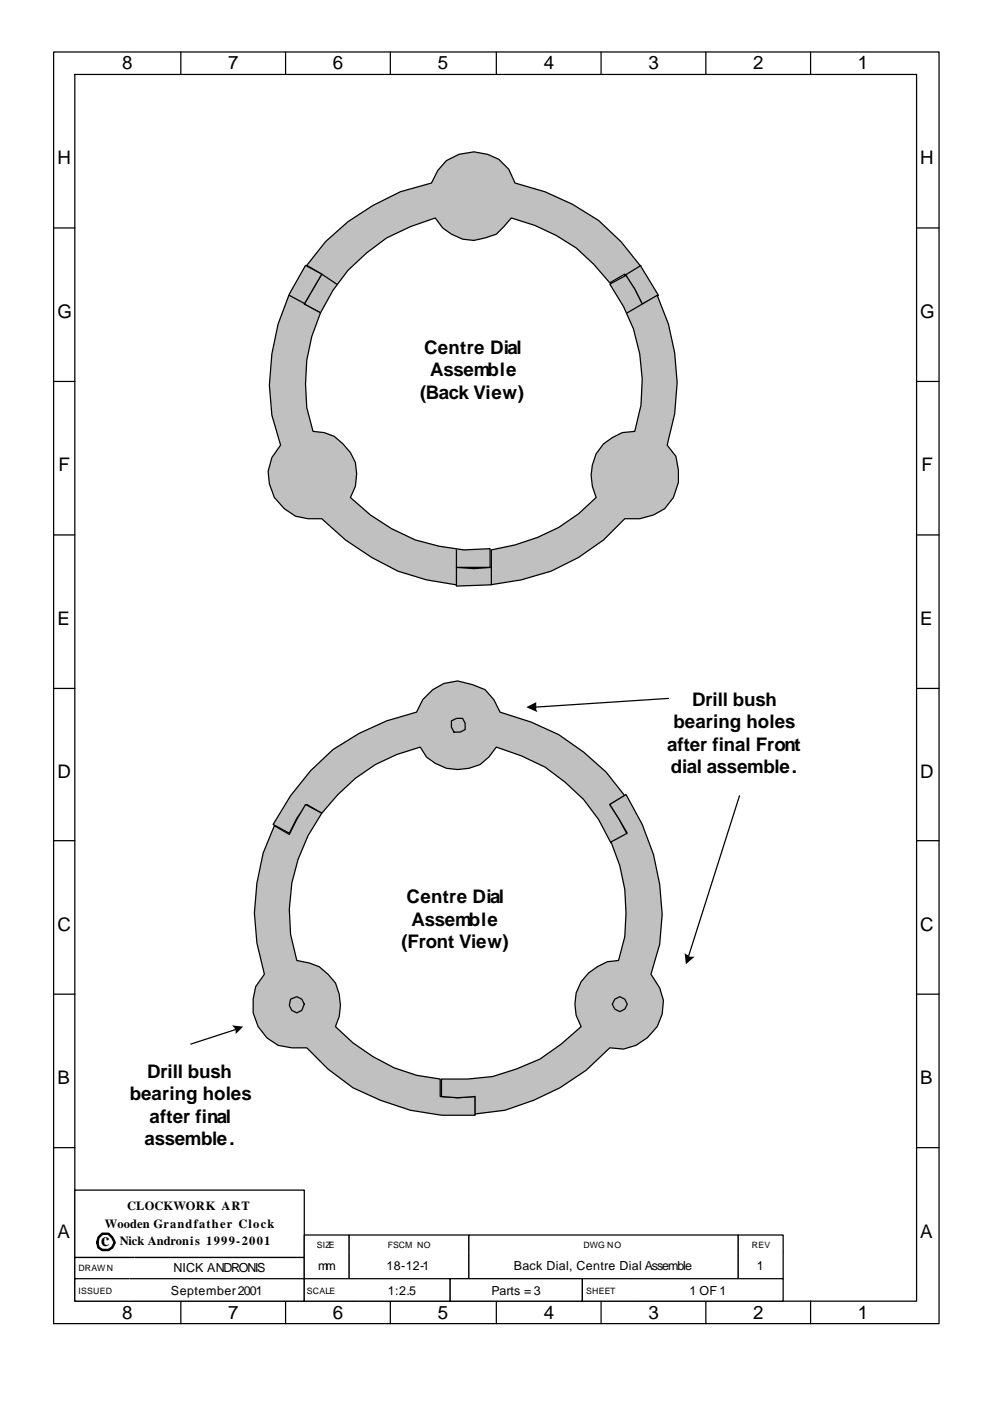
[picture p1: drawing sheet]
<svg xmlns="http://www.w3.org/2000/svg" width="210mm" height="297mm" viewBox="0 0 210 297" stroke-linecap="round" stroke-linejoin="round" font-family="sans-serif">
<g fill="none" stroke="#000" stroke-width=".26">
<path d="M11.4 11h187.8v269.6h-187.8zM15.9 15.8h178.6v260.1h-178.6zM38.4 11v4.8M60.6 11v4.8M82.8 11v4.8M105.3 11v4.8M127.5 11v4.8M149.8 11v4.8M172 11v4.8M11.4 48.3h4.5M194.5 48.3h4.7M11.4 80.9h4.5"/>
<path d="M194.5 80.9h4.7M11.4 113.4h4.5M194.5 113.4h4.7M11.4 146h4.5M194.5 146h4.7M11.4 178.2h4.5M194.5 178.2h4.7M11.4 210.8h4.5M194.5 210.8h4.7M11.4 243.3h4.5M194.5 243.3h4.7M38.4 275.9v4.7"/>
<path d="M60.6 275.9v4.7M82.8 275.9v4.7M105.3 275.9v4.7M127.5 275.9v4.7M149.8 275.9v4.7M172 275.9v4.7"/>
</g>
<path d="M69.1 51.2l4.7-4.2 5.3-3.4 5.8-2.9 6.6-1.9a9 9 0 0 1 12-6.1l2.3 1.1 2.1 2.1 1.4 2.9 6.3 1.9 5.8 2.6 5.6 3.4 4.8 4.5 4.2 5.3 3.7 6.1-3.4 1.9-1.6-3.2-2.1-3.2-3.2 1.9-3.5-4-3.7-3.4-4.2-2.7-4.5-2.1-5-1.6-3.2 3.5-2.4 .7a8.6 8.6 0 0 1-9-2.1l-1.6-2.1-5.3 1.9-5 2.3-4.2 3.2-4 3.7-3.2 4.3-2.6 4.7-3.4-1.8 3.7-6.4-3.2-1.8z" fill-rule="evenodd" fill="#c0c0c0" stroke="#000" stroke-width=".26"/>
<path d="M68.3 58.1l3.1 2.1M136 56.3l-3.4 2.1" fill="none" stroke="#000" stroke-width=".26"/>
<path d="M129.4 60.2l3.4-1.8 1.9 2.9 1.6 3.2 3.1-1.9a43.3 43.3 0 0 1 2.2 31.8l1.8 2.3 .5 3v2.6l-1 3.2-1.9 2.4-2.4 1.3-2.9 .8h-3.1a40 40 0 0 1-22 12.9l-6.6 1.1-7.2 .3v-4l3.7 .3 3.7-.3v-3.7a39.2 39.2 0 0 0 18.6-7.7l3.7-3.4a10.2 10.2 0 0 1 1.6-11.4l1.8-1.3 2.1-1.1 2.7-.2a35 35 0 0 0-5.3-31.3z" fill-rule="evenodd" fill="#c0c0c0" stroke="#000" stroke-width=".26"/>
<path d="M136.3 64.5l-3.2 1.8M104.2 120.3v3.7" fill="none" stroke="#000" stroke-width=".26"/>
<path d="M64.8 56.3l3.5 1.8-3.7 6.4 3.4 1.8a36.5 36.5 0 0 0-2.9 20.1l1.3 5.1 2.4 .2 2.1 .8 1.9 1.6 1.5 1.9 1.1 2.1 .3 2.4-.3 2.6-1.1 2.4a37.3 37.3 0 0 0 24.1 11.1l5.6-.3v4h-7.2v3.7l-6.3-1.1-6.1-1.8-5.6-2.9-5.5-3.7-5-4.5h-2.9l-2.7-.6a9.5 9.5 0 0 1-5-12.4l1.8-2.6-1.8-6.4a45.8 45.8 0 0 1 7.1-31.7z" fill-rule="evenodd" fill="#c0c0c0" stroke="#000" stroke-width=".26"/>
<path d="M61.4 62.6l3.4 1.9M96.8 116.6v3.7" fill="none" stroke="#000" stroke-width=".26"/>
<path d="M65.9 163.4l4.7-4.5 5.6-3.4 5.8-2.7 6.4-1.8a9.6 9.6 0 0 1 8.7-6.6l3.2 .8 2.6 1 1.9 2.1 1.3 2.7 6.6 2.1 5.8 2.7 5.3 3.7 4.8 4.2 4 5-3.2 1.9 1.8 2.9 1.9 3.4-3.5 1.9-2.6-5.1-3.2-4.2-3.9-3.7-4.3-3.2-5-2.4-5.3-1.8-1.6 2.1-1.8 1.6a10.2 10.2 0 0 1-11.4-1.6l-1.3-2.1a33.7 33.7 0 0 0-17.5 10.1l-3.4 3.9-3.2-1.8-2.1 2.9-1.6 3.2-3.5-1.9 3.7-6.1z" fill-rule="evenodd" fill="#c0c0c0" stroke="#000" stroke-width=".26"/>
<path d="M95.8 152.8l1-.5h1.4l.5 1.1v1.3l-1.1 .5h-1.3l-.5-1z" fill="none" stroke="#000" stroke-width=".26"/>
<path d="M58.2 175.1l3.2 1.8 1.6-3.2 1.8-3.1 3.5 1.8a35 35 0 0 0-5.3 31.2l2.6 .6 2.1 .8 1.9 1.6 1.6 1.8a10.7 10.7 0 0 1 0 9.3 37.6 37.6 0 0 0 17.2 10.3l5 .8v3.7l3.7 .2 3.7-.2v3.9h-7.1l-6.7-1-6.3-2.1-5.8-2.7-5.3-3.9-4.5-4.5h-3.2l-2.9-.6a9.3 9.3 0 0 1-5.3-9.8l.5-2.6 1.9-2.6a41.9 41.9 0 0 1 2.1-31.5z" fill-rule="evenodd" fill="#c0c0c0" stroke="#000" stroke-width=".26"/>
<path d="M61.6 211.8l1.4-.5 1 .5 .6 1.1-.6 1.3-1 .6-1.1-.6-.5-1z" fill="none" stroke="#000" stroke-width=".26"/>
<path d="M129.4 170.6l3.4-2.1a46.1 46.1 0 0 1 7.2 31.7l-1.9 6.4 1.9 2.9a8.9 8.9 0 0 1-2.7 10.5l-2.4 1.6-2.6 .8-2.9-.2a45.8 45.8 0 0 1-22.2 13.2l-6.4 .8v-3.7l-3.7 .2-3.4-.2v-3.7h5.5l5.3-.6 5-1.5 5.1-2.2 4.5-3.1 4.2-3.7a8.9 8.9 0 0 1 3.4-12.7l2.2-1.1 2.3-.3 1.4-5a36.5 36.5 0 0 0-3-20.1l3.5-1.8z" fill-rule="evenodd" fill="#c0c0c0" stroke="#000" stroke-width=".26"/>
<path d="M141.8 148.1l-28.3 1.8M156.9 168.7l-10.9 34.1M50.3 218.2l-9.8 3.2M130.4 211.8l1.1-.5 1.1 .5 .5 1.1-.5 1.1-1.1 .5-1.1-.5-.5-1.1z" fill="none" stroke="#000" stroke-width=".26"/>
<g fill="#000">
<path d="M111.7 149.9l2.1-1v1.6l.2 .5z" fill-rule="evenodd"/>
<path d="M49.2 217.4l2.4 .3-1.6 1.6v-.8z" fill-rule="evenodd"/>
<path d="M145.3 202.1l1 .7h1.1l-1.9 1.6z" fill-rule="evenodd"/>
</g>
<path d="M15.9 252.3h48.7v14.3h-48.7z" fill-rule="evenodd" fill="#fff" stroke="#000" stroke-width=".26"/>
<path d="M64.6 261.8h9.5v3.8h-9.5z" fill-rule="evenodd" fill="#fff"/>
<path d="M64.6 265.6v-3.8h9.5v3.8" fill="none" stroke="#000" stroke-width=".26"/>
<path d="M74.1 261.8h25.4v3.8h-25.4z" fill-rule="evenodd" fill="#fff"/>
<path d="M74.1 265.6v-3.8h25.4v3.8" fill="none" stroke="#000" stroke-width=".26"/>
<path d="M99.5 261.8h57.1v3.8h-57.1z" fill-rule="evenodd" fill="#fff"/>
<path d="M99.5 265.6v-3.8h57.1v3.8" fill="none" stroke="#000" stroke-width=".26"/>
<path d="M156.6 261.8h9.6v3.8h-9.6z" fill-rule="evenodd" fill="#fff"/>
<path d="M156.6 265.6v-3.8h9.6v3.8" fill="none" stroke="#000" stroke-width=".26"/>
<path d="M15.9 266.6h12.7v4.5h-12.7z" fill-rule="evenodd" fill="#fff"/>
<path d="M28.6 266.6h-12.7v4.5h12.7" fill="none" stroke="#000" stroke-width=".26"/>
<path d="M28.6 266.6h36v4.5h-36z" fill-rule="evenodd" fill="#fff"/>
<path d="M28.6 266.6h36v4.5h-36" fill="none" stroke="#000" stroke-width=".26"/>
<path d="M64.6 265.6h9.5v5.5h-9.5z" fill-rule="evenodd" fill="#fff"/>
<path d="M64.6 265.6v5.5h9.5v-5.5" fill="none" stroke="#000" stroke-width=".26"/>
<path d="M74.1 265.6h25.4v5.5h-25.4z" fill-rule="evenodd" fill="#fff"/>
<path d="M74.1 265.6v5.5h25.4v-5.5" fill="none" stroke="#000" stroke-width=".26"/>
<path d="M99.5 265.6h57.1v5.5h-57.1z" fill-rule="evenodd" fill="#fff"/>
<path d="M99.5 265.6v5.5h57.1v-5.5" fill="none" stroke="#000" stroke-width=".26"/>
<path d="M156.6 265.6h9.6v5.5h-9.6z" fill-rule="evenodd" fill="#fff"/>
<path d="M156.6 265.6v5.5h9.6v-5.5" fill="none" stroke="#000" stroke-width=".26"/>
<path d="M15.9 271.1h11.6v4.8h-11.6z" fill-rule="evenodd" fill="#fff"/>
<path d="M27.5 271.1h-11.6v4.8h11.6" fill="none" stroke="#000" stroke-width=".26"/>
<path d="M27.5 271.1h37.1v4.8h-37.1z" fill-rule="evenodd" fill="#fff"/>
<path d="M27.5 271.1h37.1v4.8h-37.1" fill="none" stroke="#000" stroke-width=".26"/>
<path d="M64.6 271.1h10.5v4.8h-10.5z" fill-rule="evenodd" fill="#fff"/>
<path d="M75.1 271.1h-10.5v4.8h10.5" fill="none" stroke="#000" stroke-width=".26"/>
<path d="M75.1 271.1h20.4v4.8h-20.4z" fill-rule="evenodd" fill="#fff"/>
<path d="M75.1 271.1h20.4v4.8h-20.4" fill="none" stroke="#000" stroke-width=".26"/>
<path d="M95.5 271.1h28.1v4.8h-28.1z" fill-rule="evenodd" fill="#fff" stroke="#000" stroke-width=".26"/>
<path d="M123.6 271.1h10.5v4.8h-10.5z" fill-rule="evenodd" fill="#fff"/>
<path d="M134.1 271.1h-10.5v4.8h10.5" fill="none" stroke="#000" stroke-width=".26"/>
<path d="M134.1 271.1h32.1v4.8h-32.1z" fill-rule="evenodd" fill="#fff"/>
<path d="M134.1 271.1h32.1v4.8h-32.1" fill="none" stroke="#000" stroke-width=".26"/>
<path d="M20.9 262.4l.8-.8h1.3l.8 .8 .5 1-.5 1.1-.8 .5h-1.3l-.8-.5-.3-1.1z" fill="none" stroke="#000" stroke-width=".53"/>
<g font-size="4">
<text x="25.9" y="14.7">8</text>
<text x="48.4" y="14.7">7</text>
<text x="70.6" y="14.7">6</text>
<text x="92.9" y="14.7">5</text>
<text x="115.4" y="14.7">4</text>
<text x="137.6" y="14.7">3</text>
<text x="159.8" y="14.7">2</text>
<text x="182" y="14.7">1</text>
<text x="12.2" y="34.8">H</text>
<text x="195.3" y="34.8">H</text>
<text x="12.2" y="67.4">G</text>
<text x="195.3" y="67.4">G</text>
<text x="90" y="75.1">Centre Dial</text>
<text x="91.3" y="79.8">Assemble</text>
<text x="89.2" y="84.6">(Back View)</text>
<text x="12.4" y="99.9">F</text>
<text x="195.5" y="99.9">F</text>
<text x="12.2" y="132.5">E</text>
<text x="195.3" y="132.5">E</text>
<text x="146.8" y="149.7">Drill bush</text>
<text x="142.9" y="154.4">bearing holes</text>
<text x="141.6" y="159.2">after final Front</text>
<text x="12.2" y="165">D</text>
<text x="142.3" y="164">dial assemble.</text>
<text x="195.3" y="165">D</text>
<text x="86.3" y="191.5">Centre Dial</text>
<text x="12.2" y="197.3">C</text>
<text x="87.3" y="196.2">Assemble</text>
<text x="195.3" y="197.3">C</text>
<text x="85.2" y="201">(Front View)</text>
<text x="12.2" y="229.8">B</text>
<text x="27.5" y="233.3">bearing holes</text>
<text x="31.2" y="228.5">Drill bush</text>
<text x="195.3" y="229.8">B</text>
<text x="31.7" y="238">after final</text>
<text x="30.7" y="242.8">assemble.</text>
<text x="12.2" y="262.4">A</text>
<text x="195.3" y="262.4">A</text>
<text x="21.4" y="264.2">c</text>
<text x="25.9" y="279.6">8</text>
<text x="48.4" y="279.6">7</text>
<text x="70.6" y="279.6">6</text>
<text x="92.9" y="279.6">5</text>
<text x="115.4" y="279.6">4</text>
<text x="137.6" y="279.6">3</text>
<text x="159.8" y="279.6">2</text>
<text x="182" y="279.6">1</text>
</g>
<g font-size="2.6">
<text x="27" y="256.6">CLOCKWORK ART</text>
<text x="22.2" y="260.3">Wooden Grandfather Clock</text>
<text x="25.4" y="264">Nick Andronis 1999-2001</text>
<text x="36.8" y="269.8">NICK ANDRONIS</text>
<text x="67.5" y="269.3">mm</text>
<text x="82" y="269.3">18-12-1</text>
<text x="109" y="269.3">Back Dial, Centre Dial Assemble</text>
<text x="160.6" y="269.3">1</text>
<text x="36.2" y="274.5">September 2001</text>
<text x="82.3" y="274.5">1:2.5</text>
<text x="104.2" y="274.5">Parts = 3</text>
<text x="146.3" y="274.5">1 OF 1</text>
</g>
<g font-size="1.9">
<text x="16.7" y="269.5">DRAWN</text>
<text x="67.2" y="264.5">SIZE</text>
<text x="82.3" y="264.5">FSCM NO</text>
<text x="123.8" y="264.5">DWG NO</text>
<text x="159.5" y="264.5">REV</text>
<text x="16.7" y="274.3">ISSUED</text>
<text x="65.1" y="274.3">SCALE</text>
<text x="124.4" y="274.3">SHEET</text>
</g>
</svg>
